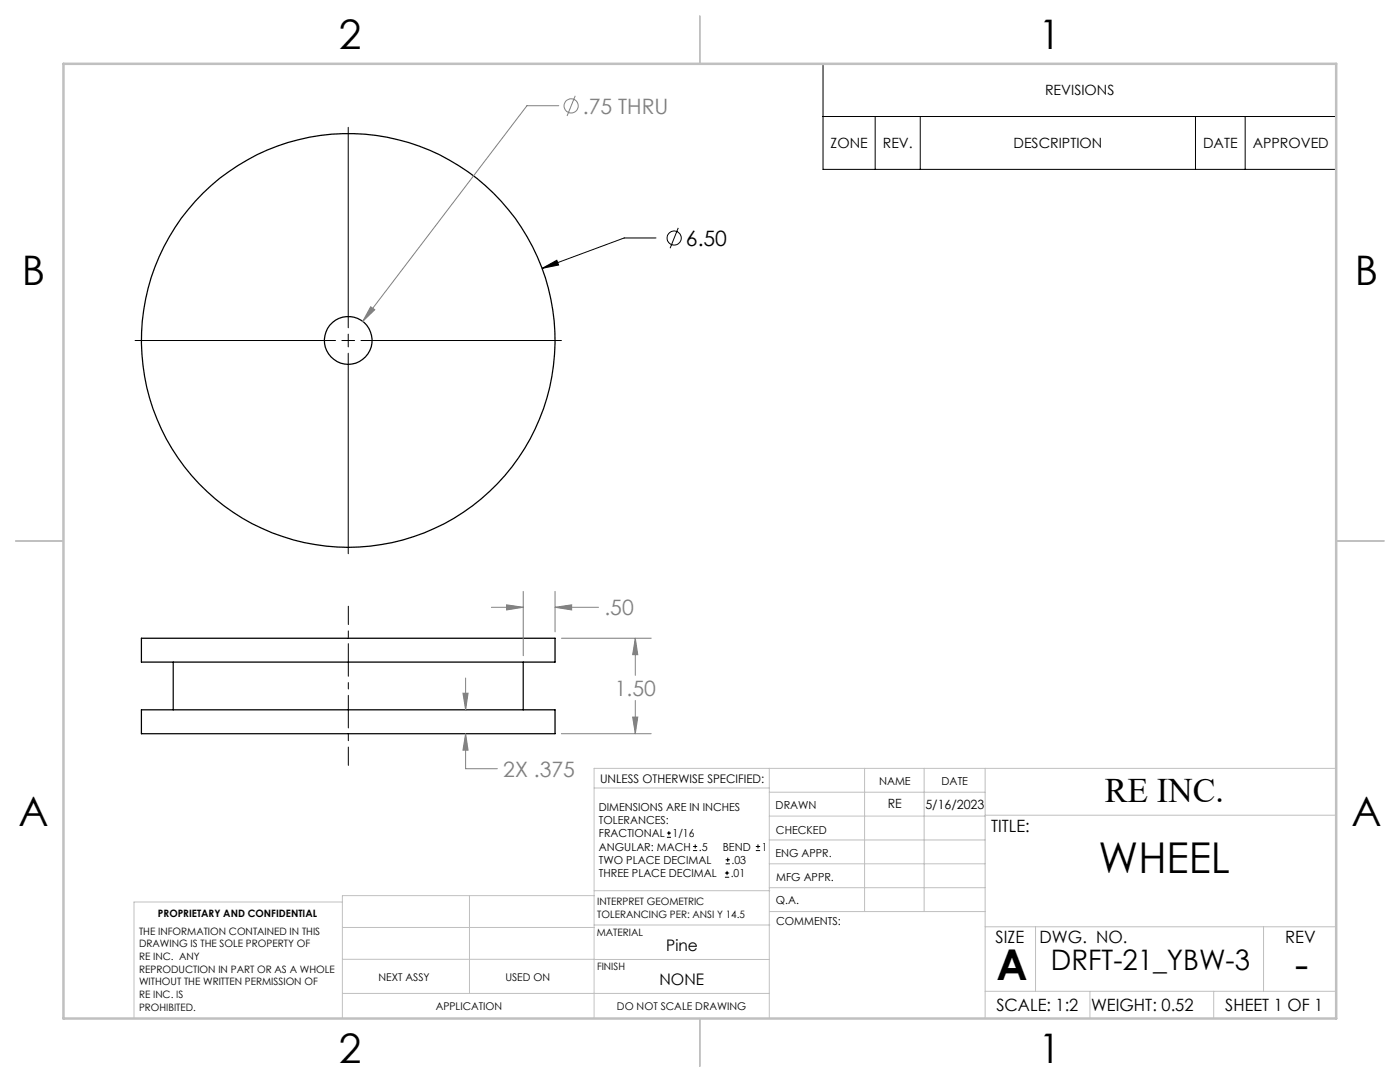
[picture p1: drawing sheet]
<svg xmlns="http://www.w3.org/2000/svg" width="279mm" height="216mm" viewBox="0 0 279 216" stroke-linecap="round" stroke-linejoin="round" font-family="sans-serif">
<g fill="none" stroke="#000" stroke-width=".25">
<path d="M28.2 127.4h82.6v4.7h-82.6zM34.6 132.1v9.5M104.4 132.1v9.5M28.2 141.6h82.6v4.8h-82.6z"/>
<circle cx="69.5" cy="67.9" r="4.8"/>
<circle cx="69.5" cy="68" r="41.3"/>
</g>
<g fill="none" stroke="#808080" stroke-width=".2">
<path d="M114.8 19.1l-1.6 4M111.5 21.1h-6.3l-32.8 43M74 61.2l.8 .6-2.4 2.3zM104.4 118v12.8M110.8 118v8.1M92.4 138.3h1l-.5 3.3zM92.9 135.3v6.3M98.1 121.2h6.3M101.1 120.7l3.3 .5-3.3 .5zM110.8 121.2l3.3-.5v1zM110.8 121.2h8.7M112 127.4h18"/>
<path d="M126.8 127.4l.5 3.2h-1zM126.8 127.4v7.4M126.8 139.8v6.6M92.9 146.4l.5 3.3h-1zM92.9 146.4v7h6.4M112 146.4h18M126.3 143.1h1l-.5 3.3z"/>
<circle cx="114" cy="21.1" r="1.41"/>
</g>
<g fill="none" stroke="#000" stroke-width=".2">
<path d="M164.3 12.7h102.4v21.1h-102.4zM69.5 25.4v40M164.3 23.2h102.4M174.7 23.2v10.6M183.7 23.2v10.6M238.6 23.2v10.6M248.5 23.2v10.6M108.2 53.6l2.9-1.7 .4 1zM130.9 47.5h-6.3l-16.4 6.1M135.4 45.5l-1.7 4M27 67.9h40M68.2 67.9h2.6"/>
<path d="M69.5 66.7v2.5M69.5 70.5v40M72 67.9h40M133.1 167.1h.8M133.1 166.2h.8M133.5 165.8v.9M138.3 169.7h.8M138.3 168.9h.8M138.7 168.5v.8M144.7 175h.8M144.7 174.2h.8M144.8 172.4h.9"/>
<path d="M144.8 171.6h.9M145.1 173.8v.8M145.2 171.1v.9M150.8 169.7h.9M150.8 168.9h.9M151.3 168.5v.8"/>
<circle cx="134.5" cy="47.5" r="1.41"/>
</g>
<path d="M69.5 132.1v-11.1M69.5 152.7v-11.1" fill="none" stroke="#000" stroke-width=".2" stroke-dasharray="15.2 1.3 1.3 1.3" stroke-dashoffset="11.6"/>
<path d="M69.5 141.6v-9.5" fill="none" stroke="#000" stroke-width=".2" stroke-dasharray="15.2 1.3 1.3 1.3" stroke-dashoffset="12.4"/>
<g fill="none" stroke="#c0c0c0" stroke-width=".2">
<path d="M118.6 157.2h34.9M153.5 153.3v49.9M153.5 158.1h43.1M172.5 153.3v28.6M184.4 153.3v28.6M196.6 153.3v49.9M266.7 153.3h-148.1v49.9M68.3 180h-41.6v23.2M93.7 178.7v19.5M118.6 178.7h-50.3v24.5M118.6 177.7h35M153.5 167.6h43.1"/>
<path d="M153.5 162.8h43.1M153.5 172.4h43.1M153.5 177.1h43.1M196.6 162.7h70.1M68.3 198.2h85.2M68.3 191.4l85.2 .1M68.3 185.1h50.3M118.6 184.6h35M153.6 181.9h43M196.6 197.8h70.1M196.6 184.9h70.1M206.7 184.9v12.9"/>
<path d="M217.5 197.8v5.4M242.2 197.8v5.4M252.2 184.9v12.9"/>
</g>
<path d="M139.7 3.2v9.5M3.1 107.9h9.6M266.7 107.9h9.5M139.7 203.2v9.6" fill="none" stroke="#c0c0c0" stroke-width=".25"/>
<path d="M12.7 12.7h254v190.5h-254z" fill="none" stroke="#c0c0c0" stroke-width=".5"/>
<path d="M108.2 53.6l2.9-1.7 .4 1z" fill="#000"/>
<path d="M101.1 120.7l3.3 .5-3.3 .5zM110.8 121.2l3.3-.5v1zM126.3 143.1h1l-.5 3.3zM126.8 127.4l.5 3.2h-1zM92.4 138.3h1l-.5 3.3zM92.9 146.4l.5 3.3h-1zM74 61.2l-1.6 2.9 2.4-2.3z" fill="#808080"/>
<g font-size="8.5">
<text x="219.3" y="174.2">WHEEL</text>
<text x="198.9" y="195.5">A</text>
<text x="258.4" y="195.4">-</text>
</g>
<g font-size="8.1">
<text x="67.6" y="9.7">2</text>
<text x="207.3" y="9.7">1</text>
<text x="4.4" y="57">B</text>
<text x="270.4" y="57">B</text>
<text x="3.7" y="164.9">A</text>
<text x="269.7" y="164.9">A</text>
<text x="67.6" y="212.2">2</text>
<text x="207.3" y="212.2">1</text>
</g>
<text font-size="6.9" x="220.5" y="160.1">RE INC.</text>
<text font-size="5.6" x="209.7" y="193.5">DRFT-21_YBW-3</text>
<g font-size="4.2" fill="#808080">
<text x="116.3" y="22.7">.75 THRU</text>
<text x="120.6" y="122.8">.50</text>
<text x="122.7" y="138.8">1.50</text>
<text x="100.4" y="155">2X .375</text>
</g>
<text font-size="4.2" x="136.9" y="49">6.50</text>
<g font-size="3.4">
<text x="197.8" y="166">TITLE:</text>
<text x="198.7" y="188.1">SIZE</text>
<text x="207.5" y="188.1">DWG. NO.</text>
<text x="256.5" y="188.2">REV</text>
<text x="198.8" y="201.7">SCALE: 1:2</text>
<text x="217.7" y="201.8">WEIGHT: 0.52</text>
<text x="244.5" y="201.7">SHEET 1 OF 1</text>
</g>
<g font-size="3.2">
<text x="133" y="189.8">Pine</text>
<text x="131.6" y="196.6">NONE</text>
</g>
<g font-size="2.8">
<text x="208.6" y="19">REVISIONS</text>
<text x="165.8" y="29.6">ZONE</text>
<text x="176.2" y="29.6">REV.</text>
<text x="202.3" y="29.6">DESCRIPTION</text>
<text x="240.1" y="29.6">DATE</text>
<text x="250" y="29.6">APPROVED</text>
</g>
<g font-size="2.5">
<text x="177.2" y="161.3">RE</text>
<text x="184.7" y="161.4">5/16/2023</text>
</g>
<text font-size="2.4" x="119.8" y="156.2">UNLESS OTHERWISE SPECIFIED:</text>
<g font-size="2.2">
<text x="119.5" y="161.8">DIMENSIONS ARE IN INCHES</text>
<text x="154.8" y="161.4">DRAWN</text>
<text x="175.4" y="156.6">NAME</text>
<text x="187.9" y="156.7">DATE</text>
<text x="119.5" y="164.4">TOLERANCES:</text>
<text x="119.5" y="167.1">FRACTIONAL</text>
<text x="134.2" y="167.1">1/16</text>
<text x="154.9" y="166.3">CHECKED</text>
<text x="119.5" y="172.4">TWO PLACE DECIMAL</text>
<text x="119.5" y="169.7">ANGULAR: MACH</text>
<text x="139.5" y="169.7">.5</text>
<text x="144.2" y="169.7">BEND</text>
<text x="146" y="172.4">.03</text>
<text x="152" y="169.7">1</text>
<text x="154.8" y="171">ENG APPR.</text>
<text x="119.5" y="175">THREE PLACE DECIMAL</text>
<text x="145.8" y="175">.01</text>
<text x="154.9" y="175.7">MFG APPR.</text>
<text x="154.9" y="180.4">Q.A.</text>
<text x="154.9" y="184.6">COMMENTS:</text>
</g>
<g font-size="2.1">
<text x="75.5" y="195.7">NEXT ASSY</text>
<text x="100.9" y="195.7">USED ON</text>
<text x="86.9" y="201.5">APPLICATION</text>
<text x="123.1" y="201.6">DO NOT SCALE DRAWING</text>
</g>
<g font-size="2">
<text x="31.5" y="182.9">PROPRIETARY AND CONFIDENTIAL</text>
<text x="119.2" y="180.6">INTERPRET GEOMETRIC</text>
<text x="119.2" y="183.1">TOLERANCING PER: ANSI Y 14.5</text>
<text x="27.8" y="186.5">THE INFORMATION CONTAINED IN THIS</text>
<text x="27.8" y="189">DRAWING IS THE SOLE PROPERTY OF</text>
<text x="27.8" y="191.6">RE INC. ANY</text>
<text x="119.1" y="186.7">MATERIAL</text>
<text x="27.8" y="194.1">REPRODUCTION IN PART OR AS A WHOLE</text>
<text x="27.8" y="196.6">WITHOUT THE WRITTEN PERMISSION OF</text>
<text x="119.1" y="193.5">FINISH</text>
<text x="27.8" y="199.1">RE INC. IS</text>
<text x="27.8" y="201.7">PROHIBITED.</text>
</g>
</svg>
